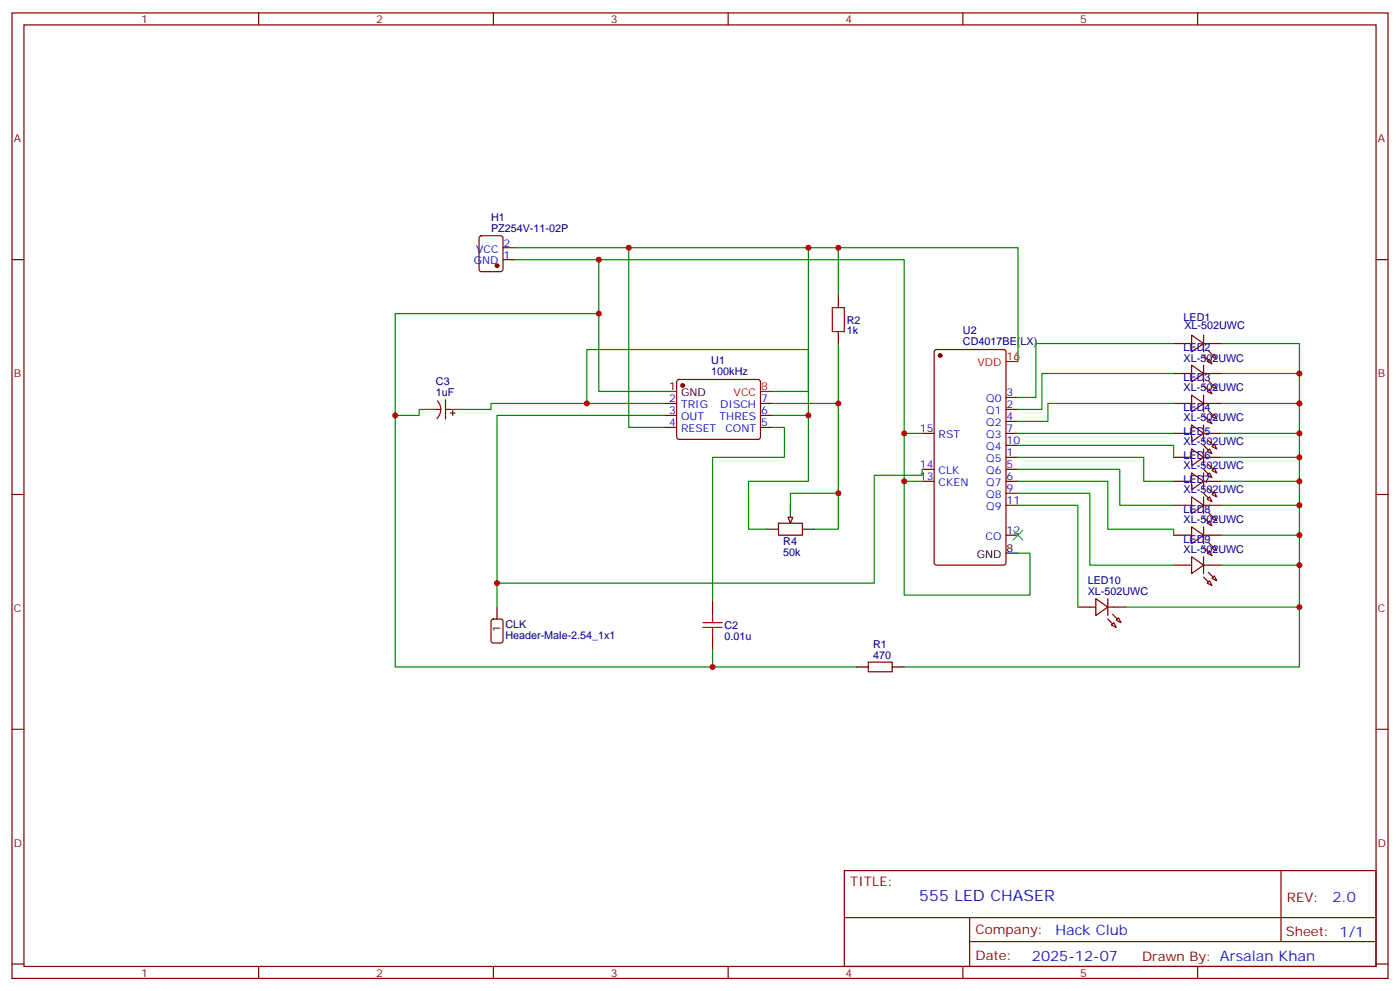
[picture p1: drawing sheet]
<svg xmlns="http://www.w3.org/2000/svg" width="412mm" height="292mm" viewBox="0 0 412 292" stroke-linecap="round" stroke-linejoin="round" font-family="sans-serif">
<g fill="none" stroke="#870000" stroke-width=".35">
<path d="M3.5 3.8h405.4v284.3h-405.4zM7.1 7.3h398.2v277.3h-398.2zM76.2 3.8v3.5M145.3 3.8v3.5M214.5 3.8v3.5M283.6 3.8v3.5M352.8 3.8v3.5M3.5 76.5h3.6M141.3 69.6l.5-.2h5.7l.6 .5 .1 9.4-.5 .7h-5.9l-.6-.5-.1-9.4zM148.2 76.5h3.5M148.2 73h3.5M405.3 76.5h3.6"/>
<path d="M246.9 87.1v3.5M246.9 97.6v3.6M351 98.7l3.5 2.5-3.5 2.4zM354.5 98.7v4.9M128.9 118a3.8 3.8 0 0 1-.2 5.3M131.2 117.8v5.6M195.8 118.8h3.5M199.6 112l.4-.2h23.3l.5 .2 .2 .5-.1 16.5-.6 .4-23.5-.1-.5-.6v-16.2zM224 118.8h3.5M275.4 103.1l.5-.2h19.7l.7 .5v62.3l-.4 .7h-20l-.7-.4v-62.4zM296.3 117.1h3.6M345.7 118.8h5.3"/>
<path d="M345.7 101.2h5.3M345.7 110h5.3M351 107.5l3.5 2.5-3.5 2.5zM351 116.3l3.5 2.5-3.5 2.5zM354.5 118.8h5.3M354.5 101.2h5.3M354.5 107.5v5M354.5 116.3v5M354.5 110h5.3M355.6 106.5l.7-.7 .7 1.4zM355.6 115.3l.7-.7 .7 1.4zM357 105.1l.7-.7 .7 1.4z"/>
<path d="M357 113.9l.7-.7 .7 1.4zM128.8 120.6h1M131.2 120.6h1.1M132.6 121.6h1.5M133.3 120.9v1.4M195.8 122.3h3.5M195.8 125.9h3.5M224 122.3h3.5M224 125.9h3.5M271.6 127.6h3.6M271.6 138.2h3.6M296.3 127.6h3.6"/>
<path d="M296.3 138.2h3.6M296.3 134.7h3.6M296.3 131.2h3.6M296.3 124.1h3.6M296.3 120.6h3.6M345.7 127.6h5.3M345.7 134.7h5.3M351 125.2l3.5 2.4-3.5 2.5zM351 132.2l3.5 2.5-3.5 2.5zM351 139.3l3.5 2.4-3.5 2.5zM354.5 127.6h5.3M354.5 134.7h5.3"/>
<path d="M354.5 125.2v4.9M354.5 132.2v5M354.5 139.3v4.9M355.6 124.1l.7-.7 .7 1.4zM355.6 132.9l.7-.7 .7 1.4zM355.6 140l.7-.7 .7 1.4zM357 122.7l.7-.7 .7 1.4zM357 131.5l.7-.7 .7 1.4zM357 138.6l.7-.7 .7 1.4zM3.5 145.6h3.6M229.3 154.1h7.1v3.5h-7.1zM271.6 141.7h3.6"/>
<path d="M296.3 141.7h3.6M296.3 148.8h3.6M296.3 145.3h3.6M296.3 157.6h3.6M345.7 141.7h5.3M345.7 148.8h5.3M345.7 157.6h5.3M351 146.3l3.5 2.5-3.5 2.5zM351 155.2l3.5 2.4-3.5 2.5zM354.5 141.7h5.3M354.5 148.8h5.3M354.5 157.6h5.3"/>
<path d="M354.5 146.3v5M354.5 155.2v4.9M355.6 147l.7-.7 .7 1.4zM355.6 154.1l.7-.7 .7 1.4zM357 145.6l.7-.7 .7 1.4zM357 152.7l.7-.7 .7 1.4zM405.3 145.6h3.6M209.9 177v3.6M317.5 178.8h5.3M322.8 176.3l3.5 2.5-3.5 2.5zM326.3 178.8h5.3M326.3 176.3v5"/>
<path d="M345.7 166.4h5.3M351 164l3.5 2.4-3.5 2.5zM354.5 164v4.9M354.5 166.4h5.3M355.6 162.9l.7-.7 .7 1.4zM355.6 171.7l.7-.7 .7 1.4zM357 161.5l.7-.7 .7 1.4zM357 170.3l.7-.7 .7 1.4zM144.9 182.5l.4-.2h2.2l.6 .4 .1 6-.5 .6-2.4 .1-.6-.5-.1-5.9zM209.9 187.6v3.5M255.8 195h7v2.8h-7zM327.4 184.1l.7-.7 .7 1.4z"/>
<path d="M328.8 182.7l.7-.7 .7 1.4zM3.5 214.8h3.6M405.3 214.8h3.6M248.7 256.4h156.6v28.2h-156.6zM377.3 256.4v20.9M248.7 270.2h156.5M285.6 277.3h119.6M285.6 270.2v14.2M3.5 283.9h3.6M76.2 284.6v3.5M145.3 284.6v3.5M214.5 284.6v3.5"/>
<path d="M283.6 284.6v3.5M352.8 284.6v3.5M405.3 283.9h3.6"/>
</g>
<g fill="#870000" stroke="#870000" stroke-width=".35">
<path d="M356 103.3l1.4 1.4z"/>
<path d="M354.5 104.7l1.5 1.4z"/>
<path d="M356 112.1l1.4 1.4z"/>
<path d="M354.5 113.5l1.5 1.4z"/>
<path d="M356 120.9l1.4 1.4z"/>
<path d="M354.5 122.3l1.5 1.5z"/>
<path d="M356 129.8l1.4 1.4z"/>
<path d="M354.5 131.2l1.5 1.4z"/>
<path d="M356 136.8l1.4 1.4z"/>
<path d="M354.5 138.2l1.5 1.4z"/>
<path d="M356 143.9l1.4 1.4z"/>
<path d="M354.5 145.3l1.5 1.4z"/>
<path d="M356 150.9l1.4 1.4z"/>
<path d="M354.5 152.3l1.5 1.4z"/>
<path d="M356 159.7l1.4 1.4z"/>
<path d="M354.5 161.1l1.5 1.5z"/>
<path d="M356 168.6l1.4 1.4z"/>
<path d="M354.5 170l1.5 1.4z"/>
<path d="M327.7 180.9l1.4 1.4z"/>
<path d="M326.3 182.3l1.4 1.4z"/>
<circle cx="201.1" cy="113.5" r=".53"/>
<circle cx="276.9" cy="104.7" r=".53"/>
<circle cx="146.4" cy="78.2" r=".53"/>
</g>
<path d="M195.8 115.3h3.5M125.2 120.6h3.6M132.3 120.6h3.5M225.8 155.9h3.5M232.8 148.8v3.5M236.4 155.9h3.5M146.4 178.8v3.5M296.3 162.9h3.6M252.2 196.4h3.6M262.8 196.4h3.5" fill="none" stroke="#000" stroke-width=".35"/>
<path d="M224 115.3h3.5M296.3 106.5h3.6" fill="none" stroke="#f00" stroke-width=".35"/>
<g fill="none" stroke="#008700" stroke-width=".35">
<path d="M151.7 73h148.2v33.5M151.7 76.5h24.7v38.8h19.4M176.4 76.5h89.9v98.8h37.1v-12.4h-3.5M185.2 73v52.9h10.6M238.1 73v42.3h-10.6M246.9 73v14.1M176.4 92.4h-60v29.9h7.1v-1.7h1.7M172.9 118.8v-15.9h65.2v19.4M195.8 118.8h-51.2v1.8h-8.8M227.5 118.8h19.4M246.9 101.2v54.7h-7M345.7 101.2h-40.5v15.9h-5.3"/>
<path d="M345.7 110h-38.8v10.6h-7M345.7 118.8h-37v5.3h-8.8M359.8 101.2h23v95.2h-116.5M359.8 118.8h23M359.8 110h23M116.4 122.3v74.1h135.8M195.8 122.3h-49.4v56.5M227.5 125.9h3.6v8.8h-21.2v42.3M227.5 122.3h10.6v19.4h-17.6v14.2h5.3M266.3 127.6h5.3M271.6 138.2v1.8h-14.1v31.7h-111.1M299.9 131.2h45.8v3.5"/>
<path d="M299.9 134.7h37v7h8.8M299.9 138.2h29.9v10.6h15.9M299.9 127.6h45.8M359.8 127.6h23M359.8 134.7h23M246.9 145.3h-14.1v3.5M266.3 141.7h5.3M299.9 141.7h26.4v14.2h19.4v1.7M299.9 145.3h21.1v21.1h24.7M299.9 148.8h17.6v30M359.8 141.7h23M359.8 157.6h23"/>
<path d="M359.8 148.8h23M331.6 178.8h51.2M359.8 166.4h23M209.9 191.1v5.3"/>
</g>
<path d="M298.4 156.2l2.9 2.8M301.3 156.2l-2.9 2.8" fill="none" stroke="#3c3" stroke-width=".35"/>
<path d="M245.2 90.6h3.5v7h-3.5zM207.1 184.8h5.6M207.1 183.4h5.6M209.9 180.6v2.8M209.9 184.8v2.8" fill="none" stroke="#a10000" stroke-width=".35"/>
<path d="M232.1 152.3h1.4l-.7 1.8z" fill="#f0f0f0" stroke="#870000" stroke-width=".35"/>
<g fill="#c00">
<circle cx="176.4" cy="92.4" r=".88"/>
<circle cx="116.4" cy="122.3" r=".88"/>
<circle cx="209.9" cy="196.4" r=".88"/>
<circle cx="246.9" cy="145.3" r=".88"/>
<circle cx="246.9" cy="118.8" r=".88"/>
<circle cx="246.9" cy="73" r=".88"/>
<circle cx="238.1" cy="73" r=".88"/>
<circle cx="172.9" cy="118.8" r=".88"/>
<circle cx="238.1" cy="122.3" r=".88"/>
<circle cx="176.4" cy="76.5" r=".88"/>
<circle cx="266.3" cy="127.6" r=".88"/>
<circle cx="266.3" cy="141.7" r=".88"/>
<circle cx="146.4" cy="171.7" r=".88"/>
<circle cx="185.2" cy="73" r=".88"/>
<circle cx="382.8" cy="178.8" r=".88"/>
<circle cx="382.8" cy="166.4" r=".88"/>
<circle cx="382.8" cy="157.6" r=".88"/>
<circle cx="382.8" cy="148.8" r=".88"/>
<circle cx="382.8" cy="141.7" r=".88"/>
<circle cx="382.8" cy="134.7" r=".88"/>
<circle cx="382.8" cy="127.6" r=".88"/>
<circle cx="382.8" cy="118.8" r=".88"/>
<circle cx="382.8" cy="110" r=".88"/>
</g>
<text font-size="4.6" fill="#00f" x="270.8" y="265.4">555 LED CHASER</text>
<g font-size="4.2" fill="#00f">
<text x="392.5" y="265.7">2.0</text>
<text x="310.9" y="275.2">Hack Club</text>
<text x="304" y="283">2025-12-07</text>
</g>
<g font-size="3.9" fill="#800">
<text x="250.5" y="261">TITLE:</text>
<text x="379.1" y="265.7">REV:</text>
<text x="287.4" y="275.2">Company:</text>
<text x="378.7" y="275.8">Sheet: 1/1</text>
<text x="287.4" y="282.9">Date:</text>
<text x="336.4" y="282.9">Drawn By: Arsalan Khan</text>
</g>
<g font-size="3.2" fill="#800">
<text x="41.6" y="6.8">1</text>
<text x="110.8" y="6.8">2</text>
<text x="179.9" y="6.8">3</text>
<text x="249.1" y="6.8">4</text>
<text x="318.2" y="6.8">5</text>
<text x="4.1" y="41.9">A</text>
<text x="405.9" y="41.9">A</text>
<text x="4.1" y="111.1">B</text>
<text x="405.9" y="111.1">B</text>
<text x="4.1" y="180.2">C</text>
<text x="405.9" y="180.2">C</text>
<text x="4.1" y="249.3">D</text>
<text x="405.9" y="249.3">D</text>
<text x="41.6" y="287.6">1</text>
<text x="110.8" y="287.6">2</text>
<text x="179.9" y="287.6">3</text>
<text x="249.1" y="287.6">4</text>
<text x="318.2" y="287.6">5</text>
</g>
<g font-size="3.2" fill="#000080">
<text x="144.6" y="65.2">H1</text>
<text x="144.6" y="68.4">PZ254V-11-02P</text>
<text x="249.4" y="95.3">R2</text>
<text x="348.7" y="94.5">LED1</text>
<text x="249.4" y="98.4">1k</text>
<text x="283.7" y="101.6">CD4017BE(LX)</text>
<text x="283.7" y="98.5">U2</text>
<text x="348.9" y="97">XL-502UWC</text>
<text x="209.5" y="107.3">U1</text>
<text x="348.7" y="106.5">XL-502UWC</text>
<text x="348.7" y="103.3">LED2</text>
<text x="128.4" y="113.5">C3</text>
<text x="209.5" y="110.4">100kHz</text>
<text x="348.7" y="112.1">LED3</text>
<text x="128.4" y="116.7">1uF</text>
<text x="348.7" y="115.3">XL-502UWC</text>
<text x="348.7" y="124.1">XL-502UWC</text>
<text x="348.7" y="121">LED4</text>
<text x="348.7" y="131.2">XL-502UWC</text>
<text x="348.7" y="128">LED5</text>
<text x="348.7" y="135.1">LED6</text>
<text x="348.7" y="138.2">XL-502UWC</text>
<text x="348.7" y="142.1">LED7</text>
<text x="348.7" y="145.3">XL-502UWC</text>
<text x="348.7" y="154.1">XL-502UWC</text>
<text x="348.7" y="151">LED8</text>
<text x="230.7" y="160.6">R4</text>
<text x="348.7" y="159.8">LED9</text>
<text x="230.7" y="163.7">50k</text>
<text x="348.7" y="162.9">XL-502UWC</text>
<text x="320.4" y="172.1">LED10</text>
<text x="320.4" y="175.3">XL-502UWC</text>
<text x="148.9" y="184.9">CLK</text>
<text x="213.4" y="185.3">C2</text>
<text x="148.9" y="188">Header-Male-2.54_1x1</text>
<text x="213.4" y="188.4">0.01u</text>
<text x="257.2" y="190.8">R1</text>
<text x="257.2" y="194">470</text>
</g>
<g font-size="3.2" fill="#00f">
<text x="139.6" y="77.9">GND</text>
<text x="140.3" y="74.4">VCC</text>
<text x="148.3" y="76.1">1</text>
<text x="148.3" y="72.6">2</text>
<text x="197.1" y="118.5">2</text>
<text x="224.2" y="118.5">7</text>
<text x="290.5" y="118.5">Q0</text>
<text x="296.5" y="116.7">3</text>
<text x="197.1" y="122">3</text>
<text x="197.1" y="125.5">4</text>
<text x="200.6" y="120.2">TRIG</text>
<text x="200.6" y="123.8">OUT</text>
<text x="212" y="123.8">THRES</text>
<text x="212.2" y="120.2">DISCH</text>
<text x="224.2" y="125.5">5</text>
<text x="224.2" y="122">6</text>
<text x="290.5" y="125.5">Q2</text>
<text x="290.5" y="122">Q1</text>
<text x="296.5" y="123.8">4</text>
<text x="296.5" y="120.2">2</text>
<text x="200.6" y="127.3">RESET</text>
<text x="213.7" y="127.3">CONT</text>
<text x="271" y="127.3">15</text>
<text x="276.5" y="129">RST</text>
<text x="290.5" y="129">Q3</text>
<text x="296.5" y="130.8">10</text>
<text x="296.5" y="127.3">7</text>
<text x="271" y="137.9">14</text>
<text x="290.5" y="136.1">Q5</text>
<text x="290.5" y="132.6">Q4</text>
<text x="296.5" y="137.9">5</text>
<text x="296.5" y="134.3">1</text>
<text x="271" y="141.4">13</text>
<text x="276.5" y="139.6">CLK</text>
<text x="276.5" y="143.2">CKEN</text>
<text x="290.5" y="143.2">Q7</text>
<text x="290.5" y="139.6">Q6</text>
<text x="296.5" y="141.4">6</text>
<text x="290.5" y="146.7">Q8</text>
<text x="296.5" y="148.4">11</text>
<text x="296.5" y="144.9">9</text>
<text x="290.5" y="150.2">Q9</text>
<text x="290.3" y="159">CO</text>
<text x="296.5" y="157.3">12</text>
</g>
<g font-size="3.2" fill="#f00">
<text x="288" y="107.9">VDD</text>
<text x="296.5" y="106.1">16</text>
<text x="216.1" y="116.7">VCC</text>
<text x="224.2" y="114.9">8</text>
</g>
<g font-size="3.2">
<text x="197.1" y="114.9">1</text>
<text x="200.6" y="116.7">GND</text>
<text x="287.7" y="164.3">GND</text>
<text x="296.5" y="162.6">8</text>
<text x="147.5" y="186.1" transform="rotate(-90 147.5 186.1)">1</text>
</g>
</svg>
